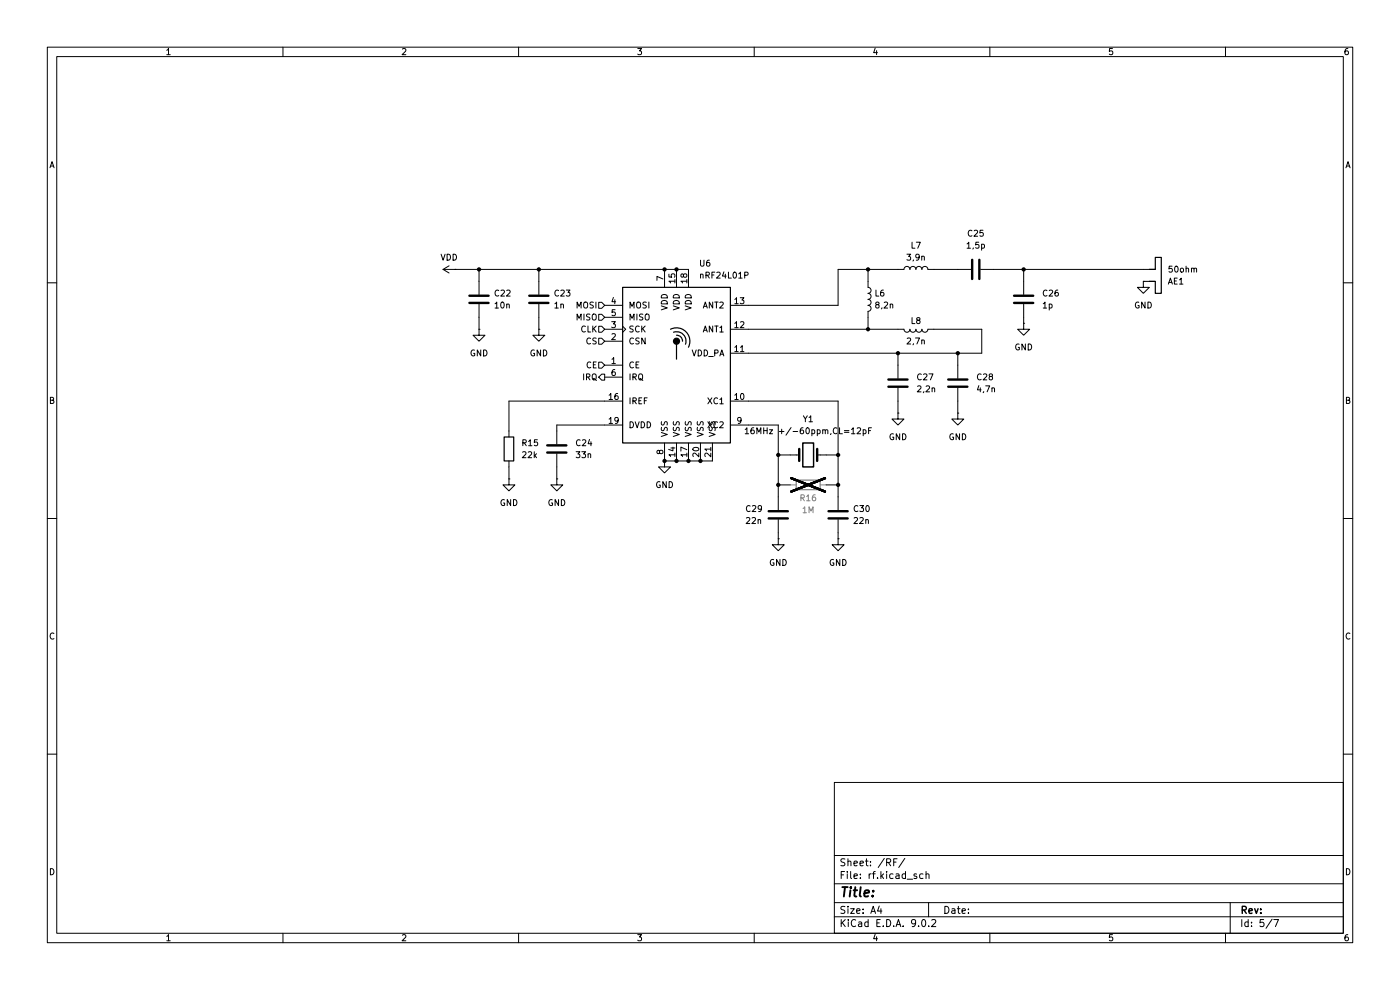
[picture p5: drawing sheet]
(kicad_sch
 (version 20250114)
 (generator "eeschema")
 (generator_version "9.0")
 (paper "A4")
 (lib_symbols
  (symbol "Device:Antenna_Dipole"
   (pin_numbers (hide yes))
   (pin_names
    (offset 1.016) (hide yes)) (exclude_from_sim no) (in_bom yes) (on_board yes)
   (property "Reference" "AE" (at 1.27 1.27 0) (effects (font (size 1.27 1.27))))
   (property "Value" "Antenna_Dipole" (at 1.27 0 0) (effects (font (size 1.27 1.27))))
   (property "Footprint" "" (at 0 0 0) (effects (font (size 1.27 1.27)) (hide yes)))
   (property "Datasheet" "~" (at 0 0 0) (effects (font (size 1.27 1.27)) (hide yes)))
   (property "Description" "Dipole antenna" (at 0 0 0) (effects (font (size 1.27 1.27)) (hide yes)))
   (symbol "Antenna_Dipole_0_1"
    (polyline (pts (xy 2.54 -3.81) (xy 2.54 -2.54) (xy 5.08 -2.54) (xy 5.08 -1.27) (xy -2.54 -1.27) (xy -2.54 -2.54) (xy 0 -2.54) (xy 0 -3.81)) (stroke (width 0.254) (type default)) (fill (type none))))
   (symbol "Antenna_Dipole_1_1"
    (pin input line (at 0 -5.08 90) (length 2.54) (name "~" (effects (font (size 1.27 1.27)))) (number "1" (effects (font (size 1.27 1.27)))))
    (pin input line (at 2.54 -5.08 90) (length 2.54) (name "~" (effects (font (size 1.27 1.27)))) (number "2" (effects (font (size 1.27 1.27))))))
   (embedded_fonts no))
  (symbol "Device:C"
   (pin_numbers (hide yes))
   (pin_names
    (offset 0.254)) (exclude_from_sim no) (in_bom yes) (on_board yes)
   (property "Reference" "C" (at 0.635 2.54 0) (effects (font (size 1.27 1.27)) (justify left)))
   (property "Value" "C" (at 0.635 -2.54 0) (effects (font (size 1.27 1.27)) (justify left)))
   (property "Footprint" "" (at 0.9652 -3.81 0) (effects (font (size 1.27 1.27)) (hide yes)))
   (property "Datasheet" "~" (at 0 0 0) (effects (font (size 1.27 1.27)) (hide yes)))
   (property "Description" "Unpolarized capacitor" (at 0 0 0) (effects (font (size 1.27 1.27)) (hide yes)))
   (symbol "C_0_1"
    (polyline (pts (xy -2.032 0.762) (xy 2.032 0.762)) (stroke (width 0.508) (type default)) (fill (type none)))
    (polyline (pts (xy -2.032 -0.762) (xy 2.032 -0.762)) (stroke (width 0.508) (type default)) (fill (type none))))
   (symbol "C_1_1"
    (pin passive line (at 0 3.81 270) (length 2.794) (name "~" (effects (font (size 1.27 1.27)))) (number "1" (effects (font (size 1.27 1.27)))))
    (pin passive line (at 0 -3.81 90) (length 2.794) (name "~" (effects (font (size 1.27 1.27)))) (number "2" (effects (font (size 1.27 1.27))))))
   (embedded_fonts no))
  (symbol "Device:Crystal"
   (pin_numbers (hide yes))
   (pin_names
    (offset 1.016) (hide yes)) (exclude_from_sim no) (in_bom yes) (on_board yes)
   (property "Reference" "Y" (at 0 3.81 0) (effects (font (size 1.27 1.27))))
   (property "Value" "Crystal" (at 0 -3.81 0) (effects (font (size 1.27 1.27))))
   (property "Footprint" "" (at 0 0 0) (effects (font (size 1.27 1.27)) (hide yes)))
   (property "Datasheet" "~" (at 0 0 0) (effects (font (size 1.27 1.27)) (hide yes)))
   (property "Description" "Two pin crystal" (at 0 0 0) (effects (font (size 1.27 1.27)) (hide yes)))
   (symbol "Crystal_0_1"
    (polyline (pts (xy -2.54 0) (xy -1.905 0)) (stroke (width 0) (type default)) (fill (type none)))
    (polyline (pts (xy -1.905 -1.27) (xy -1.905 1.27)) (stroke (width 0.508) (type default)) (fill (type none)))
    (rectangle (start -1.143 2.54) (end 1.143 -2.54) (stroke (width 0.3048) (type default)) (fill (type none)))
    (polyline (pts (xy 1.905 -1.27) (xy 1.905 1.27)) (stroke (width 0.508) (type default)) (fill (type none)))
    (polyline (pts (xy 2.54 0) (xy 1.905 0)) (stroke (width 0) (type default)) (fill (type none))))
   (symbol "Crystal_1_1"
    (pin passive line (at -3.81 0 0) (length 1.27) (name "1" (effects (font (size 1.27 1.27)))) (number "1" (effects (font (size 1.27 1.27)))))
    (pin passive line (at 3.81 0 180) (length 1.27) (name "2" (effects (font (size 1.27 1.27)))) (number "2" (effects (font (size 1.27 1.27))))))
   (embedded_fonts no))
  (symbol "Device:L"
   (pin_numbers (hide yes))
   (pin_names
    (offset 1.016) (hide yes)) (exclude_from_sim no) (in_bom yes) (on_board yes)
   (property "Reference" "L" (at -1.27 0 90) (effects (font (size 1.27 1.27))))
   (property "Value" "L" (at 1.905 0 90) (effects (font (size 1.27 1.27))))
   (property "Footprint" "" (at 0 0 0) (effects (font (size 1.27 1.27)) (hide yes)))
   (property "Datasheet" "~" (at 0 0 0) (effects (font (size 1.27 1.27)) (hide yes)))
   (property "Description" "Inductor" (at 0 0 0) (effects (font (size 1.27 1.27)) (hide yes)))
   (symbol "L_0_1"
    (arc (start 0 2.54) (mid 0.6323 1.905) (end 0 1.27) (stroke (width 0) (type default)) (fill (type none)))
    (arc (start 0 1.27) (mid 0.6323 0.635) (end 0 0) (stroke (width 0) (type default)) (fill (type none)))
    (arc (start 0 0) (mid 0.6323 -0.635) (end 0 -1.27) (stroke (width 0) (type default)) (fill (type none)))
    (arc (start 0 -1.27) (mid 0.6323 -1.905) (end 0 -2.54) (stroke (width 0) (type default)) (fill (type none))))
   (symbol "L_1_1"
    (pin passive line (at 0 3.81 270) (length 1.27) (name "1" (effects (font (size 1.27 1.27)))) (number "1" (effects (font (size 1.27 1.27)))))
    (pin passive line (at 0 -3.81 90) (length 1.27) (name "2" (effects (font (size 1.27 1.27)))) (number "2" (effects (font (size 1.27 1.27))))))
   (embedded_fonts no))
  (symbol "Device:R"
   (pin_numbers (hide yes))
   (pin_names
    (offset 0)) (exclude_from_sim no) (in_bom yes) (on_board yes)
   (property "Reference" "R" (at 2.032 0 90) (effects (font (size 1.27 1.27))))
   (property "Value" "R" (at 0 0 90) (effects (font (size 1.27 1.27))))
   (property "Footprint" "" (at -1.778 0 90) (effects (font (size 1.27 1.27)) (hide yes)))
   (property "Datasheet" "~" (at 0 0 0) (effects (font (size 1.27 1.27)) (hide yes)))
   (property "Description" "Resistor" (at 0 0 0) (effects (font (size 1.27 1.27)) (hide yes)))
   (symbol "R_0_1"
    (rectangle (start -1.016 -2.54) (end 1.016 2.54) (stroke (width 0.254) (type default)) (fill (type none))))
   (symbol "R_1_1"
    (pin passive line (at 0 3.81 270) (length 1.27) (name "~" (effects (font (size 1.27 1.27)))) (number "1" (effects (font (size 1.27 1.27)))))
    (pin passive line (at 0 -3.81 90) (length 1.27) (name "~" (effects (font (size 1.27 1.27)))) (number "2" (effects (font (size 1.27 1.27))))))
   (embedded_fonts no))
  (symbol "RF:nRF24L01P"
   (pin_names
    (offset 1.016)) (exclude_from_sim no) (in_bom yes) (on_board yes)
   (property "Reference" "U6" (at 4.6833 21.59 0) (effects (font (size 1.27 1.27)) (justify left)))
   (property "Value" "nRF24L01P" (at 4.6833 19.05 0) (effects (font (size 1.27 1.27)) (justify left)))
   (property "Footprint" "Package_DFN_QFN:QFN-20-1EP_4x4mm_P0.5mm_EP2.5x2.5mm" (at 5.08 20.32 0) (effects (font (size 1.27 1.27)
    (italic yes)) (justify left) (hide yes)))
   (property "Datasheet" "http://www.nordicsemi.com/eng/content/download/2726/34069/file/nRF24L01P_Product_Specification_1_0.pdf" (at 0 2.54 0) (effects (font (size 1.27 1.27)) (hide yes)))
   (property "Description" "nRF24L01+, Ultra low power 2.4GHz RF Transceiver, QFN20 4x4mm" (at 0 0 0) (effects (font (size 1.27 1.27)) (hide yes)))
   (property "A.Nr_Mouser" "" (at 0 0 0) (effects (font (size 1.27 1.27)) (hide yes)))
   (property "A.Nr_Schukat" "" (at 0 0 0) (effects (font (size 1.27 1.27)) (hide yes)))
   (property "A.URL_Mouser" "" (at 0 0 0) (effects (font (size 1.27 1.27)) (hide yes)))
   (property "A.URL_Schukat" "" (at 0 0 0) (effects (font (size 1.27 1.27)) (hide yes)))
   (symbol "nRF24L01P_0_1"
    (rectangle (start -11.43 16.51) (end 11.43 -16.51) (stroke (width 0.254) (type default)) (fill (type background)))
    (arc (start -1.27 7.62) (mid 2.008 7.088) (end 2.54 3.81) (stroke (width 0.254) (type default)) (fill (type none)))
    (circle (center 0 5.08) (radius 0.635) (stroke (width 0.254) (type default)) (fill (type outline)))
    (polyline (pts (xy 0 4.445) (xy 0 1.27)) (stroke (width 0.254) (type default)) (fill (type none)))
    (arc (start -0.635 6.985) (mid 1.4383 6.5183) (end 1.905 4.445) (stroke (width 0.254) (type default)) (fill (type none)))
    (arc (start 0 6.35) (mid 0.9108 5.9908) (end 1.27 5.08) (stroke (width 0.254) (type default)) (fill (type none)))
    (rectangle (start 11.43 -13.97) (end 11.43 -13.97) (stroke (width 0) (type default)) (fill (type none))))
   (symbol "nRF24L01P_1_1"
    (pin input line (at -15.24 12.7 0) (length 3.81) (name "MOSI" (effects (font (size 1.27 1.27)))) (number "4" (effects (font (size 1.27 1.27)))))
    (pin output line (at -15.24 10.16 0) (length 3.81) (name "MISO" (effects (font (size 1.27 1.27)))) (number "5" (effects (font (size 1.27 1.27)))))
    (pin input clock (at -15.24 7.62 0) (length 3.81) (name "SCK" (effects (font (size 1.27 1.27)))) (number "3" (effects (font (size 1.27 1.27)))))
    (pin input line (at -15.24 5.08 0) (length 3.81) (name "CSN" (effects (font (size 1.27 1.27)))) (number "2" (effects (font (size 1.27 1.27)))))
    (pin input line (at -15.24 0 0) (length 3.81) (name "CE" (effects (font (size 1.27 1.27)))) (number "1" (effects (font (size 1.27 1.27)))))
    (pin output line (at -15.24 -2.54 0) (length 3.81) (name "IRQ" (effects (font (size 1.27 1.27)))) (number "6" (effects (font (size 1.27 1.27)))))
    (pin passive line (at -15.24 -7.62 0) (length 3.81) (name "IREF" (effects (font (size 1.27 1.27)))) (number "16" (effects (font (size 1.27 1.27)))))
    (pin power_out line (at -15.24 -12.7 0) (length 3.81) (name "DVDD" (effects (font (size 1.27 1.27)))) (number "19" (effects (font (size 1.27 1.27)))))
    (pin power_in line (at -2.54 20.32 270) (length 3.81) (name "VDD" (effects (font (size 1.27 1.27)))) (number "7" (effects (font (size 1.27 1.27)))))
    (pin power_in line (at -2.54 -20.32 90) (length 3.81) (name "VSS" (effects (font (size 1.27 1.27)))) (number "8" (effects (font (size 1.27 1.27)))))
    (pin power_in line (at 0 20.32 270) (length 3.81) (name "VDD" (effects (font (size 1.27 1.27)))) (number "15" (effects (font (size 1.27 1.27)))))
    (pin power_in line (at 0 -20.32 90) (length 3.81) (name "VSS" (effects (font (size 1.27 1.27)))) (number "14" (effects (font (size 1.27 1.27)))))
    (pin power_in line (at 2.54 20.32 270) (length 3.81) (name "VDD" (effects (font (size 1.27 1.27)))) (number "18" (effects (font (size 1.27 1.27)))))
    (pin power_in line (at 2.54 -20.32 90) (length 3.81) (name "VSS" (effects (font (size 1.27 1.27)))) (number "17" (effects (font (size 1.27 1.27)))))
    (pin power_in line (at 5.08 -20.32 90) (length 3.81) (name "VSS" (effects (font (size 1.27 1.27)))) (number "20" (effects (font (size 1.27 1.27)))))
    (pin power_in line (at 7.62 -20.32 90) (length 3.81) (name "VSS" (effects (font (size 1.27 1.27)))) (number "21" (effects (font (size 1.27 1.27)))))
    (pin passive line (at 15.24 12.7 180) (length 3.81) (name "ANT2" (effects (font (size 1.27 1.27)))) (number "13" (effects (font (size 1.27 1.27)))))
    (pin passive line (at 15.24 7.62 180) (length 3.81) (name "ANT1" (effects (font (size 1.27 1.27)))) (number "12" (effects (font (size 1.27 1.27)))))
    (pin power_out line (at 15.24 2.54 180) (length 3.81) (name "VDD_PA" (effects (font (size 1.27 1.27)))) (number "11" (effects (font (size 1.27 1.27)))))
    (pin passive line (at 15.24 -7.62 180) (length 3.81) (name "XC1" (effects (font (size 1.27 1.27)))) (number "10" (effects (font (size 1.27 1.27)))))
    (pin passive line (at 15.24 -12.7 180) (length 3.81) (name "XC2" (effects (font (size 1.27 1.27)))) (number "9" (effects (font (size 1.27 1.27))))))
   (embedded_fonts no))
  (symbol "power:GND"
   (power)
   (pin_numbers (hide yes))
   (pin_names
    (offset 0) (hide yes)) (exclude_from_sim no) (in_bom yes) (on_board yes)
   (property "Reference" "#PWR" (at 0 -6.35 0) (effects (font (size 1.27 1.27)) (hide yes)))
   (property "Value" "GND" (at 0 -3.81 0) (effects (font (size 1.27 1.27))))
   (property "Footprint" "" (at 0 0 0) (effects (font (size 1.27 1.27)) (hide yes)))
   (property "Datasheet" "" (at 0 0 0) (effects (font (size 1.27 1.27)) (hide yes)))
   (property "Description" "Power symbol creates a global label with name \"GND\" , ground" (at 0 0 0) (effects (font (size 1.27 1.27)) (hide yes)))
   (symbol "GND_0_1"
    (polyline (pts (xy 0 0) (xy 0 -1.27) (xy 1.27 -1.27) (xy 0 -2.54) (xy -1.27 -1.27) (xy 0 -1.27)) (stroke (width 0) (type default)) (fill (type none))))
   (symbol "GND_1_1"
    (pin power_in line (at 0 0 270) (length 0) (name "~" (effects (font (size 1.27 1.27)))) (number "1" (effects (font (size 1.27 1.27))))))
   (embedded_fonts no))
  (symbol "power:VDD"
   (power)
   (pin_numbers (hide yes))
   (pin_names
    (offset 0) (hide yes)) (exclude_from_sim no) (in_bom yes) (on_board yes)
   (property "Reference" "#PWR" (at 0 -3.81 0) (effects (font (size 1.27 1.27)) (hide yes)))
   (property "Value" "VDD" (at 0 3.556 0) (effects (font (size 1.27 1.27))))
   (property "Footprint" "" (at 0 0 0) (effects (font (size 1.27 1.27)) (hide yes)))
   (property "Datasheet" "" (at 0 0 0) (effects (font (size 1.27 1.27)) (hide yes)))
   (property "Description" "Power symbol creates a global label with name \"VDD\"" (at 0 0 0) (effects (font (size 1.27 1.27)) (hide yes)))
   (symbol "VDD_0_1"
    (polyline (pts (xy -0.762 1.27) (xy 0 2.54)) (stroke (width 0) (type default)) (fill (type none)))
    (polyline (pts (xy 0 2.54) (xy 0.762 1.27)) (stroke (width 0) (type default)) (fill (type none)))
    (polyline (pts (xy 0 0) (xy 0 2.54)) (stroke (width 0) (type default)) (fill (type none))))
   (symbol "VDD_1_1"
    (pin power_in line (at 0 0 90) (length 0) (name "~" (effects (font (size 1.27 1.27)))) (number "1" (effects (font (size 1.27 1.27))))))
   (embedded_fonts no)))
 (junction
  (at 165.1 102.87)
  (diameter 0)
  (color 0 0 0 0))
 (junction
  (at 165.1 96.52)
  (diameter 0)
  (color 0 0 0 0))
 (junction
  (at 114.3 57.15)
  (diameter 0)
  (color 0 0 0 0))
 (junction
  (at 177.8 102.87)
  (diameter 0)
  (color 0 0 0 0))
 (junction
  (at 148.59 97.79)
  (diameter 0)
  (color 0 0 0 0))
 (junction
  (at 190.5 74.93)
  (diameter 0)
  (color 0 0 0 0))
 (junction
  (at 217.17 57.15)
  (diameter 0)
  (color 0 0 0 0))
 (junction
  (at 184.15 57.15)
  (diameter 0)
  (color 0 0 0 0))
 (junction
  (at 143.51 97.79)
  (diameter 0)
  (color 0 0 0 0))
 (junction
  (at 146.05 97.79)
  (diameter 0)
  (color 0 0 0 0))
 (junction
  (at 101.6 57.15)
  (diameter 0)
  (color 0 0 0 0))
 (junction
  (at 184.15 69.85)
  (diameter 0)
  (color 0 0 0 0))
 (junction
  (at 203.2 74.93)
  (diameter 0)
  (color 0 0 0 0))
 (junction
  (at 140.97 57.15)
  (diameter 0)
  (color 0 0 0 0))
 (junction
  (at 143.51 57.15)
  (diameter 0)
  (color 0 0 0 0))
 (junction
  (at 177.8 96.52)
  (diameter 0)
  (color 0 0 0 0))
 (junction
  (at 140.97 97.79)
  (diameter 0)
  (color 0 0 0 0))
 (wire
  (pts (xy 165.1 113.03) (xy 165.1 114.3))
  (stroke (width 0) (type default)))
 (wire
  (pts (xy 143.51 57.15) (xy 146.05 57.15))
  (stroke (width 0) (type default)))
 (wire
  (pts (xy 198.12 57.15) (xy 203.2 57.15))
  (stroke (width 0) (type default)))
 (wire
  (pts (xy 158.75 85.09) (xy 177.8 85.09))
  (stroke (width 0) (type default)))
 (wire
  (pts (xy 158.75 90.17) (xy 165.1 90.17))
  (stroke (width 0) (type default)))
 (wire
  (pts (xy 107.95 85.09) (xy 128.27 85.09))
  (stroke (width 0) (type default)))
 (wire
  (pts (xy 217.17 68.58) (xy 217.17 67.31))
  (stroke (width 0) (type default)))
 (wire
  (pts (xy 177.8 57.15) (xy 184.15 57.15))
  (stroke (width 0) (type default)))
 (wire
  (pts (xy 96.52 57.15) (xy 101.6 57.15))
  (stroke (width 0) (type default)))
 (wire
  (pts (xy 177.8 85.09) (xy 177.8 96.52))
  (stroke (width 0) (type default)))
 (wire
  (pts (xy 101.6 59.69) (xy 101.6 57.15))
  (stroke (width 0) (type default)))
 (wire
  (pts (xy 167.64 96.52) (xy 165.1 96.52))
  (stroke (width 0) (type default)))
 (wire
  (pts (xy 167.64 102.87) (xy 165.1 102.87))
  (stroke (width 0) (type default)))
 (wire
  (pts (xy 165.1 102.87) (xy 165.1 105.41))
  (stroke (width 0) (type default)))
 (wire
  (pts (xy 203.2 85.09) (xy 203.2 87.63))
  (stroke (width 0) (type default)))
 (wire
  (pts (xy 217.17 57.15) (xy 242.57 57.15))
  (stroke (width 0) (type default)))
 (wire
  (pts (xy 177.8 113.03) (xy 177.8 114.3))
  (stroke (width 0) (type default)))
 (wire
  (pts (xy 177.8 96.52) (xy 177.8 102.87))
  (stroke (width 0) (type default)))
 (wire
  (pts (xy 190.5 74.93) (xy 190.5 77.47))
  (stroke (width 0) (type default)))
 (wire
  (pts (xy 107.95 91.44) (xy 107.95 85.09))
  (stroke (width 0) (type default)))
 (wire
  (pts (xy 148.59 97.79) (xy 151.13 97.79))
  (stroke (width 0) (type default)))
 (wire
  (pts (xy 208.28 74.93) (xy 203.2 74.93))
  (stroke (width 0) (type default)))
 (wire
  (pts (xy 184.15 57.15) (xy 190.5 57.15))
  (stroke (width 0) (type default)))
 (wire
  (pts (xy 118.11 90.17) (xy 128.27 90.17))
  (stroke (width 0) (type default)))
 (wire
  (pts (xy 143.51 97.79) (xy 146.05 97.79))
  (stroke (width 0) (type default)))
 (wire
  (pts (xy 114.3 57.15) (xy 140.97 57.15))
  (stroke (width 0) (type default)))
 (wire
  (pts (xy 101.6 67.31) (xy 101.6 69.85))
  (stroke (width 0) (type default)))
 (wire
  (pts (xy 210.82 57.15) (xy 217.17 57.15))
  (stroke (width 0) (type default)))
 (wire
  (pts (xy 146.05 97.79) (xy 148.59 97.79))
  (stroke (width 0) (type default)))
 (wire
  (pts (xy 158.75 69.85) (xy 184.15 69.85))
  (stroke (width 0) (type default)))
 (wire
  (pts (xy 158.75 74.93) (xy 190.5 74.93))
  (stroke (width 0) (type default)))
 (wire
  (pts (xy 101.6 57.15) (xy 114.3 57.15))
  (stroke (width 0) (type default)))
 (wire
  (pts (xy 140.97 57.15) (xy 143.51 57.15))
  (stroke (width 0) (type default)))
 (wire
  (pts (xy 107.95 99.06) (xy 107.95 101.6))
  (stroke (width 0) (type default)))
 (wire
  (pts (xy 118.11 99.06) (xy 118.11 101.6))
  (stroke (width 0) (type default)))
 (wire
  (pts (xy 175.26 96.52) (xy 177.8 96.52))
  (stroke (width 0) (type default)))
 (wire
  (pts (xy 175.26 102.87) (xy 177.8 102.87))
  (stroke (width 0) (type default)))
 (wire
  (pts (xy 190.5 85.09) (xy 190.5 87.63))
  (stroke (width 0) (type default)))
 (wire
  (pts (xy 198.12 69.85) (xy 208.28 69.85))
  (stroke (width 0) (type default)))
 (wire
  (pts (xy 217.17 57.15) (xy 217.17 59.69))
  (stroke (width 0) (type default)))
 (wire
  (pts (xy 165.1 96.52) (xy 165.1 102.87))
  (stroke (width 0) (type default)))
 (wire
  (pts (xy 184.15 59.69) (xy 184.15 57.15))
  (stroke (width 0) (type default)))
 (wire
  (pts (xy 184.15 69.85) (xy 190.5 69.85))
  (stroke (width 0) (type default)))
 (wire
  (pts (xy 114.3 67.31) (xy 114.3 69.85))
  (stroke (width 0) (type default)))
 (wire
  (pts (xy 140.97 97.79) (xy 143.51 97.79))
  (stroke (width 0) (type default)))
 (wire
  (pts (xy 118.11 90.17) (xy 118.11 91.44))
  (stroke (width 0) (type default)))
 (wire
  (pts (xy 165.1 90.17) (xy 165.1 96.52))
  (stroke (width 0) (type default)))
 (wire
  (pts (xy 158.75 64.77) (xy 177.8 64.77))
  (stroke (width 0) (type default)))
 (wire
  (pts (xy 203.2 74.93) (xy 203.2 77.47))
  (stroke (width 0) (type default)))
 (wire
  (pts (xy 177.8 102.87) (xy 177.8 105.41))
  (stroke (width 0) (type default)))
 (wire
  (pts (xy 177.8 64.77) (xy 177.8 57.15))
  (stroke (width 0) (type default)))
 (wire
  (pts (xy 184.15 67.31) (xy 184.15 69.85))
  (stroke (width 0) (type default)))
 (wire
  (pts (xy 208.28 69.85) (xy 208.28 74.93))
  (stroke (width 0) (type default)))
 (wire
  (pts (xy 190.5 74.93) (xy 203.2 74.93))
  (stroke (width 0) (type default)))
 (wire
  (pts (xy 114.3 57.15) (xy 114.3 59.69))
  (stroke (width 0) (type default)))
 (hierarchical_label "RF_CSN"
  (shape input)
  (at 128.27 72.39 180)
  (effects (font (size 1.27 1.27)) (justify right)))
 (hierarchical_label "RF_MISO"
  (shape input)
  (at 128.27 67.31 180)
  (effects (font (size 1.27 1.27)) (justify right)))
 (hierarchical_label "RF_CE"
  (shape input)
  (at 128.27 77.47 180)
  (effects (font (size 1.27 1.27)) (justify right)))
 (hierarchical_label "RF_SCK"
  (shape input)
  (at 128.27 69.85 180)
  (effects (font (size 1.27 1.27)) (justify right)))
 (hierarchical_label "RF_IRQ"
  (shape output)
  (at 128.27 80.01 180)
  (effects (font (size 1.27 1.27)) (justify right)))
 (hierarchical_label "RF_MOSI"
  (shape input)
  (at 128.27 64.77 180)
  (effects (font (size 1.27 1.27)) (justify right)))
 (symbol
  (lib_id "power:GND")
  (at 107.95 101.6 0)
  (unit 1)
  (exclude_from_sim no)
  (in_bom yes)
  (on_board yes)
  (dnp no)
  (fields_autoplaced yes)
  (property "Reference" "#PWR028" (at 107.95 107.95 0) (effects (font (size 1.27 1.27)) (hide yes)))
  (property "Value" "GND" (at 107.95 106.68 0) (effects (font (size 1.27 1.27))))
  (property "Footprint" "" (at 107.95 101.6 0) (effects (font (size 1.27 1.27)) (hide yes)))
  (property "Datasheet" "" (at 107.95 101.6 0) (effects (font (size 1.27 1.27)) (hide yes)))
  (property "Description" "Power symbol creates a global label with name \"GND\" , ground" (at 107.95 101.6 0) (effects (font (size 1.27 1.27)) (hide yes)))
  (pin "1"))
 (symbol
  (lib_id "RF:nRF24L01P")
  (at 143.51 77.47 0)
  (unit 1)
  (exclude_from_sim no)
  (in_bom yes)
  (on_board yes)
  (dnp no)
  (fields_autoplaced yes)
  (property "Reference" "U6" (at 148.1933 55.88 0) (effects (font (size 1.27 1.27)) (justify left)))
  (property "Value" "nRF24L01P" (at 148.1933 58.42 0) (effects (font (size 1.27 1.27)) (justify left)))
  (property "Footprint" "Package_DFN_QFN:QFN-20-1EP_4x4mm_P0.5mm_EP2.5x2.5mm" (at 148.59 57.15 0) (effects (font (size 1.27 1.27)
    (italic yes)) (justify left) (hide yes)))
  (property "Datasheet" "http://www.nordicsemi.com/eng/content/download/2726/34069/file/nRF24L01P_Product_Specification_1_0.pdf" (at 143.51 74.93 0) (effects (font (size 1.27 1.27)) (hide yes)))
  (property "Description" "nRF24L01+, Ultra low power 2.4GHz RF Transceiver, QFN20 4x4mm" (at 143.51 77.47 0) (effects (font (size 1.27 1.27)) (hide yes)))
  (property "A.Nr_Mouser" "" (at 143.51 77.47 0) (effects (font (size 1.27 1.27)) (hide yes)))
  (property "A.Nr_Schukat" "" (at 143.51 77.47 0) (effects (font (size 1.27 1.27)) (hide yes)))
  (property "A.URL_Mouser" "" (at 143.51 77.47 0) (effects (font (size 1.27 1.27)) (hide yes)))
  (property "A.URL_Schukat" "" (at 143.51 77.47 0) (effects (font (size 1.27 1.27)) (hide yes)))
  (pin "12")
  (pin "8")
  (pin "13")
  (pin "7")
  (pin "10")
  (pin "19")
  (pin "11")
  (pin "18")
  (pin "20")
  (pin "17")
  (pin "15")
  (pin "14")
  (pin "9")
  (pin "4")
  (pin "5")
  (pin "6")
  (pin "16")
  (pin "3")
  (pin "2")
  (pin "1")
  (pin "21"))
 (symbol
  (lib_id "power:GND")
  (at 114.3 69.85 0)
  (unit 1)
  (exclude_from_sim no)
  (in_bom yes)
  (on_board yes)
  (dnp no)
  (fields_autoplaced yes)
  (property "Reference" "#PWR027" (at 114.3 76.2 0) (effects (font (size 1.27 1.27)) (hide yes)))
  (property "Value" "GND" (at 114.3 74.93 0) (effects (font (size 1.27 1.27))))
  (property "Footprint" "" (at 114.3 69.85 0) (effects (font (size 1.27 1.27)) (hide yes)))
  (property "Datasheet" "" (at 114.3 69.85 0) (effects (font (size 1.27 1.27)) (hide yes)))
  (property "Description" "Power symbol creates a global label with name \"GND\" , ground" (at 114.3 69.85 0) (effects (font (size 1.27 1.27)) (hide yes)))
  (pin "1"))
 (symbol
  (lib_id "Device:C")
  (at 190.5 81.28 0)
  (unit 1)
  (exclude_from_sim no)
  (in_bom yes)
  (on_board yes)
  (dnp no)
  (fields_autoplaced yes)
  (property "Reference" "C27" (at 194.31 80.0099 0) (effects (font (size 1.27 1.27)) (justify left)))
  (property "Value" "2,2n" (at 194.31 82.5499 0) (effects (font (size 1.27 1.27)) (justify left)))
  (property "Footprint" "Capacitor_SMD:C_0402_1005Metric" (at 191.4652 85.09 0) (effects (font (size 1.27 1.27)) (hide yes)))
  (property "Datasheet" "~" (at 190.5 81.28 0) (effects (font (size 1.27 1.27)) (hide yes)))
  (property "Description" "X7R, 10%" (at 190.5 81.28 0) (effects (font (size 1.27 1.27)) (hide yes)))
  (property "A.Nr_Mouser" "" (at 190.5 81.28 0) (effects (font (size 1.27 1.27)) (hide yes)))
  (property "A.Nr_Schukat" "" (at 190.5 81.28 0) (effects (font (size 1.27 1.27)) (hide yes)))
  (property "A.URL_Mouser" "" (at 190.5 81.28 0) (effects (font (size 1.27 1.27)) (hide yes)))
  (property "A.URL_Schukat" "" (at 190.5 81.28 0) (effects (font (size 1.27 1.27)) (hide yes)))
  (pin "1")
  (pin "2"))
 (symbol
  (lib_id "Device:C")
  (at 177.8 109.22 0)
  (unit 1)
  (exclude_from_sim no)
  (in_bom yes)
  (on_board yes)
  (dnp no)
  (property "Reference" "C30" (at 180.848 107.95 0) (effects (font (size 1.27 1.27)) (justify left)))
  (property "Value" "22n" (at 180.848 110.49 0) (effects (font (size 1.27 1.27)) (justify left)))
  (property "Footprint" "Capacitor_SMD:C_0402_1005Metric" (at 178.7652 113.03 0) (effects (font (size 1.27 1.27)) (hide yes)))
  (property "Datasheet" "~" (at 177.8 109.22 0) (effects (font (size 1.27 1.27)) (hide yes)))
  (property "Description" "NPO, +/- 2%" (at 177.8 109.22 0) (effects (font (size 1.27 1.27)) (hide yes)))
  (property "A.Nr_Mouser" "" (at 177.8 109.22 0) (effects (font (size 1.27 1.27)) (hide yes)))
  (property "A.Nr_Schukat" "" (at 177.8 109.22 0) (effects (font (size 1.27 1.27)) (hide yes)))
  (property "A.URL_Mouser" "" (at 177.8 109.22 0) (effects (font (size 1.27 1.27)) (hide yes)))
  (property "A.URL_Schukat" "" (at 177.8 109.22 0) (effects (font (size 1.27 1.27)) (hide yes)))
  (pin "2")
  (pin "1"))
 (symbol
  (lib_id "Device:C")
  (at 203.2 81.28 0)
  (unit 1)
  (exclude_from_sim no)
  (in_bom yes)
  (on_board yes)
  (dnp no)
  (fields_autoplaced yes)
  (property "Reference" "C28" (at 207.01 80.0099 0) (effects (font (size 1.27 1.27)) (justify left)))
  (property "Value" "4,7n" (at 207.01 82.5499 0) (effects (font (size 1.27 1.27)) (justify left)))
  (property "Footprint" "Capacitor_SMD:C_0402_1005Metric" (at 204.1652 85.09 0) (effects (font (size 1.27 1.27)) (hide yes)))
  (property "Datasheet" "~" (at 203.2 81.28 0) (effects (font (size 1.27 1.27)) (hide yes)))
  (property "Description" "NPO, +/- 0.25pF" (at 203.2 81.28 0) (effects (font (size 1.27 1.27)) (hide yes)))
  (property "A.Nr_Mouser" "" (at 203.2 81.28 0) (effects (font (size 1.27 1.27)) (hide yes)))
  (property "A.Nr_Schukat" "" (at 203.2 81.28 0) (effects (font (size 1.27 1.27)) (hide yes)))
  (property "A.URL_Mouser" "" (at 203.2 81.28 0) (effects (font (size 1.27 1.27)) (hide yes)))
  (property "A.URL_Schukat" "" (at 203.2 81.28 0) (effects (font (size 1.27 1.27)) (hide yes)))
  (pin "1")
  (pin "2"))
 (symbol
  (lib_id "Device:C")
  (at 207.01 57.15 90)
  (unit 1)
  (exclude_from_sim no)
  (in_bom yes)
  (on_board yes)
  (dnp no)
  (fields_autoplaced yes)
  (property "Reference" "C25" (at 207.01 49.53 90) (effects (font (size 1.27 1.27))))
  (property "Value" "1,5p" (at 207.01 52.07 90) (effects (font (size 1.27 1.27))))
  (property "Footprint" "Capacitor_SMD:C_0402_1005Metric" (at 210.82 56.1848 0) (effects (font (size 1.27 1.27)) (hide yes)))
  (property "Datasheet" "~" (at 207.01 57.15 0) (effects (font (size 1.27 1.27)) (hide yes)))
  (property "Description" "NPO, +/- 0.1pF" (at 207.01 57.15 0) (effects (font (size 1.27 1.27)) (hide yes)))
  (property "A.Nr_Mouser" "" (at 207.01 57.15 90) (effects (font (size 1.27 1.27)) (hide yes)))
  (property "A.Nr_Schukat" "" (at 207.01 57.15 90) (effects (font (size 1.27 1.27)) (hide yes)))
  (property "A.URL_Mouser" "" (at 207.01 57.15 90) (effects (font (size 1.27 1.27)) (hide yes)))
  (property "A.URL_Schukat" "" (at 207.01 57.15 90) (effects (font (size 1.27 1.27)) (hide yes)))
  (pin "1")
  (pin "2"))
 (symbol
  (lib_id "Device:C")
  (at 101.6 63.5 0)
  (unit 1)
  (exclude_from_sim no)
  (in_bom yes)
  (on_board yes)
  (dnp no)
  (property "Reference" "C22" (at 104.648 62.23 0) (effects (font (size 1.27 1.27)) (justify left)))
  (property "Value" "10n" (at 104.648 64.77 0) (effects (font (size 1.27 1.27)) (justify left)))
  (property "Footprint" "Capacitor_SMD:C_0402_1005Metric" (at 102.5652 67.31 0) (effects (font (size 1.27 1.27)) (hide yes)))
  (property "Datasheet" "~" (at 101.6 63.5 0) (effects (font (size 1.27 1.27)) (hide yes)))
  (property "Description" "X7R, 10%" (at 101.6 63.5 0) (effects (font (size 1.27 1.27)) (hide yes)))
  (property "A.Nr_Mouser" "" (at 101.6 63.5 0) (effects (font (size 1.27 1.27)) (hide yes)))
  (property "A.Nr_Schukat" "" (at 101.6 63.5 0) (effects (font (size 1.27 1.27)) (hide yes)))
  (property "A.URL_Mouser" "" (at 101.6 63.5 0) (effects (font (size 1.27 1.27)) (hide yes)))
  (property "A.URL_Schukat" "" (at 101.6 63.5 0) (effects (font (size 1.27 1.27)) (hide yes)))
  (pin "2")
  (pin "1"))
 (symbol
  (lib_id "Device:C")
  (at 217.17 63.5 0)
  (unit 1)
  (exclude_from_sim no)
  (in_bom yes)
  (on_board yes)
  (dnp no)
  (fields_autoplaced yes)
  (property "Reference" "C26" (at 220.98 62.2299 0) (effects (font (size 1.27 1.27)) (justify left)))
  (property "Value" "1p" (at 220.98 64.7699 0) (effects (font (size 1.27 1.27)) (justify left)))
  (property "Footprint" "Capacitor_SMD:C_0402_1005Metric" (at 218.1352 67.31 0) (effects (font (size 1.27 1.27)) (hide yes)))
  (property "Datasheet" "~" (at 217.17 63.5 0) (effects (font (size 1.27 1.27)) (hide yes)))
  (property "Description" "NPO, +/- 0.1pF" (at 217.17 63.5 0) (effects (font (size 1.27 1.27)) (hide yes)))
  (property "A.Nr_Mouser" "" (at 217.17 63.5 0) (effects (font (size 1.27 1.27)) (hide yes)))
  (property "A.Nr_Schukat" "" (at 217.17 63.5 0) (effects (font (size 1.27 1.27)) (hide yes)))
  (property "A.URL_Mouser" "" (at 217.17 63.5 0) (effects (font (size 1.27 1.27)) (hide yes)))
  (property "A.URL_Schukat" "" (at 217.17 63.5 0) (effects (font (size 1.27 1.27)) (hide yes)))
  (pin "1")
  (pin "2"))
 (symbol
  (lib_id "power:VDD")
  (at 96.52 57.15 90)
  (unit 1)
  (exclude_from_sim no)
  (in_bom yes)
  (on_board yes)
  (dnp no)
  (fields_autoplaced yes)
  (property "Reference" "#PWR048" (at 100.33 57.15 0) (effects (font (size 1.27 1.27)) (hide yes)))
  (property "Value" "VDD" (at 95.25 54.61 90) (effects (font (size 1.27 1.27))))
  (property "Footprint" "" (at 96.52 57.15 0) (effects (font (size 1.27 1.27)) (hide yes)))
  (property "Datasheet" "" (at 96.52 57.15 0) (effects (font (size 1.27 1.27)) (hide yes)))
  (property "Description" "Power symbol creates a global label with name \"VDD\"" (at 96.52 57.15 0) (effects (font (size 1.27 1.27)) (hide yes)))
  (pin "1"))
 (symbol
  (lib_id "power:GND")
  (at 242.57 59.69 0)
  (unit 1)
  (exclude_from_sim no)
  (in_bom yes)
  (on_board yes)
  (dnp no)
  (fields_autoplaced yes)
  (property "Reference" "#PWR032" (at 242.57 66.04 0) (effects (font (size 1.27 1.27)) (hide yes)))
  (property "Value" "GND" (at 242.57 64.77 0) (effects (font (size 1.27 1.27))))
  (property "Footprint" "" (at 242.57 59.69 0) (effects (font (size 1.27 1.27)) (hide yes)))
  (property "Datasheet" "" (at 242.57 59.69 0) (effects (font (size 1.27 1.27)) (hide yes)))
  (property "Description" "Power symbol creates a global label with name \"GND\" , ground" (at 242.57 59.69 0) (effects (font (size 1.27 1.27)) (hide yes)))
  (pin "1"))
 (symbol
  (lib_id "power:GND")
  (at 118.11 101.6 0)
  (unit 1)
  (exclude_from_sim no)
  (in_bom yes)
  (on_board yes)
  (dnp no)
  (fields_autoplaced yes)
  (property "Reference" "#PWR029" (at 118.11 107.95 0) (effects (font (size 1.27 1.27)) (hide yes)))
  (property "Value" "GND" (at 118.11 106.68 0) (effects (font (size 1.27 1.27))))
  (property "Footprint" "" (at 118.11 101.6 0) (effects (font (size 1.27 1.27)) (hide yes)))
  (property "Datasheet" "" (at 118.11 101.6 0) (effects (font (size 1.27 1.27)) (hide yes)))
  (property "Description" "Power symbol creates a global label with name \"GND\" , ground" (at 118.11 101.6 0) (effects (font (size 1.27 1.27)) (hide yes)))
  (pin "1"))
 (symbol
  (lib_id "Device:R")
  (at 171.45 102.87 270)
  (unit 1)
  (exclude_from_sim no)
  (in_bom yes)
  (on_board yes)
  (dnp yes)
  (property "Reference" "R16" (at 171.45 105.664 90) (effects (font (size 1.27 1.27))))
  (property "Value" "1M" (at 171.45 108.204 90) (effects (font (size 1.27 1.27))))
  (property "Footprint" "Resistor_SMD:R_0402_1005Metric" (at 171.45 101.092 90) (effects (font (size 1.27 1.27)) (hide yes)))
  (property "Datasheet" "~" (at 171.45 102.87 0) (effects (font (size 1.27 1.27)) (hide yes)))
  (property "Description" "Resistor" (at 171.45 102.87 0) (effects (font (size 1.27 1.27)) (hide yes)))
  (property "A.Nr_Mouser" "" (at 171.45 102.87 90) (effects (font (size 1.27 1.27)) (hide yes)))
  (property "A.Nr_Schukat" "" (at 171.45 102.87 90) (effects (font (size 1.27 1.27)) (hide yes)))
  (property "A.URL_Mouser" "" (at 171.45 102.87 90) (effects (font (size 1.27 1.27)) (hide yes)))
  (property "A.URL_Schukat" "" (at 171.45 102.87 90) (effects (font (size 1.27 1.27)) (hide yes)))
  (pin "2")
  (pin "1"))
 (symbol
  (lib_id "power:GND")
  (at 140.97 97.79 0)
  (unit 1)
  (exclude_from_sim no)
  (in_bom yes)
  (on_board yes)
  (dnp no)
  (fields_autoplaced yes)
  (property "Reference" "#PWR045" (at 140.97 104.14 0) (effects (font (size 1.27 1.27)) (hide yes)))
  (property "Value" "GND" (at 140.97 102.87 0) (effects (font (size 1.27 1.27))))
  (property "Footprint" "" (at 140.97 97.79 0) (effects (font (size 1.27 1.27)) (hide yes)))
  (property "Datasheet" "" (at 140.97 97.79 0) (effects (font (size 1.27 1.27)) (hide yes)))
  (property "Description" "Power symbol creates a global label with name \"GND\" , ground" (at 140.97 97.79 0) (effects (font (size 1.27 1.27)) (hide yes)))
  (pin "1"))
 (symbol
  (lib_id "Device:C")
  (at 118.11 95.25 0)
  (unit 1)
  (exclude_from_sim no)
  (in_bom yes)
  (on_board yes)
  (dnp no)
  (fields_autoplaced yes)
  (property "Reference" "C24" (at 121.92 93.9799 0) (effects (font (size 1.27 1.27)) (justify left)))
  (property "Value" "33n" (at 121.92 96.5199 0) (effects (font (size 1.27 1.27)) (justify left)))
  (property "Footprint" "Capacitor_SMD:C_0402_1005Metric" (at 119.0752 99.06 0) (effects (font (size 1.27 1.27)) (hide yes)))
  (property "Datasheet" "~" (at 118.11 95.25 0) (effects (font (size 1.27 1.27)) (hide yes)))
  (property "Description" "X7R, 10%" (at 118.11 95.25 0) (effects (font (size 1.27 1.27)) (hide yes)))
  (property "A.Nr_Mouser" "" (at 118.11 95.25 0) (effects (font (size 1.27 1.27)) (hide yes)))
  (property "A.Nr_Schukat" "" (at 118.11 95.25 0) (effects (font (size 1.27 1.27)) (hide yes)))
  (property "A.URL_Mouser" "" (at 118.11 95.25 0) (effects (font (size 1.27 1.27)) (hide yes)))
  (property "A.URL_Schukat" "" (at 118.11 95.25 0) (effects (font (size 1.27 1.27)) (hide yes)))
  (pin "2")
  (pin "1"))
 (symbol
  (lib_id "power:GND")
  (at 190.5 87.63 0)
  (unit 1)
  (exclude_from_sim no)
  (in_bom yes)
  (on_board yes)
  (dnp no)
  (fields_autoplaced yes)
  (property "Reference" "#PWR021" (at 190.5 93.98 0) (effects (font (size 1.27 1.27)) (hide yes)))
  (property "Value" "GND" (at 190.5 92.71 0) (effects (font (size 1.27 1.27))))
  (property "Footprint" "" (at 190.5 87.63 0) (effects (font (size 1.27 1.27)) (hide yes)))
  (property "Datasheet" "" (at 190.5 87.63 0) (effects (font (size 1.27 1.27)) (hide yes)))
  (property "Description" "Power symbol creates a global label with name \"GND\" , ground" (at 190.5 87.63 0) (effects (font (size 1.27 1.27)) (hide yes)))
  (pin "1"))
 (symbol
  (lib_id "Device:C")
  (at 114.3 63.5 0)
  (unit 1)
  (exclude_from_sim no)
  (in_bom yes)
  (on_board yes)
  (dnp no)
  (property "Reference" "C23" (at 117.348 62.23 0) (effects (font (size 1.27 1.27)) (justify left)))
  (property "Value" "1n" (at 117.348 64.77 0) (effects (font (size 1.27 1.27)) (justify left)))
  (property "Footprint" "Capacitor_SMD:C_0402_1005Metric" (at 115.2652 67.31 0) (effects (font (size 1.27 1.27)) (hide yes)))
  (property "Datasheet" "~" (at 114.3 63.5 0) (effects (font (size 1.27 1.27)) (hide yes)))
  (property "Description" "X7R, 10%" (at 114.3 63.5 0) (effects (font (size 1.27 1.27)) (hide yes)))
  (property "A.Nr_Mouser" "" (at 114.3 63.5 0) (effects (font (size 1.27 1.27)) (hide yes)))
  (property "A.Nr_Schukat" "" (at 114.3 63.5 0) (effects (font (size 1.27 1.27)) (hide yes)))
  (property "A.URL_Mouser" "" (at 114.3 63.5 0) (effects (font (size 1.27 1.27)) (hide yes)))
  (property "A.URL_Schukat" "" (at 114.3 63.5 0) (effects (font (size 1.27 1.27)) (hide yes)))
  (pin "1")
  (pin "2"))
 (symbol
  (lib_id "Device:Antenna_Dipole")
  (at 247.65 59.69 270)
  (mirror x)
  (unit 1)
  (exclude_from_sim no)
  (in_bom no)
  (on_board yes)
  (dnp no)
  (property "Reference" "AE1" (at 247.65 59.6901 90) (effects (font (size 1.27 1.27)) (justify left)))
  (property "Value" "50ohm" (at 247.65 57.1501 90) (effects (font (size 1.27 1.27)) (justify left)))
  (property "Footprint" "LED_Lib:antenna_2.4_50ohm" (at 247.65 59.69 0) (effects (font (size 1.27 1.27)) (hide yes)))
  (property "Datasheet" "~" (at 247.65 59.69 0) (effects (font (size 1.27 1.27)) (hide yes)))
  (property "Description" "Dipole antenna" (at 247.65 59.69 0) (effects (font (size 1.27 1.27)) (hide yes)))
  (property "A.Nr_Mouser" "" (at 247.65 59.69 90) (effects (font (size 1.27 1.27)) (hide yes)))
  (property "A.Nr_Schukat" "" (at 247.65 59.69 90) (effects (font (size 1.27 1.27)) (hide yes)))
  (property "A.URL_Mouser" "" (at 247.65 59.69 90) (effects (font (size 1.27 1.27)) (hide yes)))
  (property "A.URL_Schukat" "" (at 247.65 59.69 90) (effects (font (size 1.27 1.27)) (hide yes)))
  (pin "1")
  (pin "2"))
 (symbol
  (lib_id "power:GND")
  (at 165.1 114.3 0)
  (unit 1)
  (exclude_from_sim no)
  (in_bom yes)
  (on_board yes)
  (dnp no)
  (fields_autoplaced yes)
  (property "Reference" "#PWR030" (at 165.1 120.65 0) (effects (font (size 1.27 1.27)) (hide yes)))
  (property "Value" "GND" (at 165.1 119.38 0) (effects (font (size 1.27 1.27))))
  (property "Footprint" "" (at 165.1 114.3 0) (effects (font (size 1.27 1.27)) (hide yes)))
  (property "Datasheet" "" (at 165.1 114.3 0) (effects (font (size 1.27 1.27)) (hide yes)))
  (property "Description" "Power symbol creates a global label with name \"GND\" , ground" (at 165.1 114.3 0) (effects (font (size 1.27 1.27)) (hide yes)))
  (pin "1"))
 (symbol
  (lib_id "power:GND")
  (at 203.2 87.63 0)
  (unit 1)
  (exclude_from_sim no)
  (in_bom yes)
  (on_board yes)
  (dnp no)
  (fields_autoplaced yes)
  (property "Reference" "#PWR0105" (at 203.2 93.98 0) (effects (font (size 1.27 1.27)) (hide yes)))
  (property "Value" "GND" (at 203.2 92.71 0) (effects (font (size 1.27 1.27))))
  (property "Footprint" "" (at 203.2 87.63 0) (effects (font (size 1.27 1.27)) (hide yes)))
  (property "Datasheet" "" (at 203.2 87.63 0) (effects (font (size 1.27 1.27)) (hide yes)))
  (property "Description" "Power symbol creates a global label with name \"GND\" , ground" (at 203.2 87.63 0) (effects (font (size 1.27 1.27)) (hide yes)))
  (pin "1"))
 (symbol
  (lib_id "Device:R")
  (at 107.95 95.25 0)
  (unit 1)
  (exclude_from_sim no)
  (in_bom yes)
  (on_board yes)
  (dnp no)
  (fields_autoplaced yes)
  (property "Reference" "R15" (at 110.49 93.9799 0) (effects (font (size 1.27 1.27)) (justify left)))
  (property "Value" "22k" (at 110.49 96.5199 0) (effects (font (size 1.27 1.27)) (justify left)))
  (property "Footprint" "Resistor_SMD:R_0402_1005Metric" (at 106.172 95.25 90) (effects (font (size 1.27 1.27)) (hide yes)))
  (property "Datasheet" "~" (at 107.95 95.25 0) (effects (font (size 1.27 1.27)) (hide yes)))
  (property "Description" "1%" (at 107.95 95.25 0) (effects (font (size 1.27 1.27)) (hide yes)))
  (property "A.Nr_Mouser" "" (at 107.95 95.25 0) (effects (font (size 1.27 1.27)) (hide yes)))
  (property "A.Nr_Schukat" "" (at 107.95 95.25 0) (effects (font (size 1.27 1.27)) (hide yes)))
  (property "A.URL_Mouser" "" (at 107.95 95.25 0) (effects (font (size 1.27 1.27)) (hide yes)))
  (property "A.URL_Schukat" "" (at 107.95 95.25 0) (effects (font (size 1.27 1.27)) (hide yes)))
  (pin "2")
  (pin "1"))
 (symbol
  (lib_id "power:GND")
  (at 177.8 114.3 0)
  (unit 1)
  (exclude_from_sim no)
  (in_bom yes)
  (on_board yes)
  (dnp no)
  (fields_autoplaced yes)
  (property "Reference" "#PWR031" (at 177.8 120.65 0) (effects (font (size 1.27 1.27)) (hide yes)))
  (property "Value" "GND" (at 177.8 119.38 0) (effects (font (size 1.27 1.27))))
  (property "Footprint" "" (at 177.8 114.3 0) (effects (font (size 1.27 1.27)) (hide yes)))
  (property "Datasheet" "" (at 177.8 114.3 0) (effects (font (size 1.27 1.27)) (hide yes)))
  (property "Description" "Power symbol creates a global label with name \"GND\" , ground" (at 177.8 114.3 0) (effects (font (size 1.27 1.27)) (hide yes)))
  (pin "1"))
 (symbol
  (lib_id "Device:L")
  (at 194.31 57.15 90)
  (unit 1)
  (exclude_from_sim no)
  (in_bom yes)
  (on_board yes)
  (dnp no)
  (fields_autoplaced yes)
  (property "Reference" "L7" (at 194.31 52.07 90) (effects (font (size 1.27 1.27))))
  (property "Value" "3,9n" (at 194.31 54.61 90) (effects (font (size 1.27 1.27))))
  (property "Footprint" "Inductor_SMD:L_0402_1005Metric" (at 194.31 57.15 0) (effects (font (size 1.27 1.27)) (hide yes)))
  (property "Datasheet" "~" (at 194.31 57.15 0) (effects (font (size 1.27 1.27)) (hide yes)))
  (property "Description" "chip inductor +/- 5%" (at 194.31 57.15 0) (effects (font (size 1.27 1.27)) (hide yes)))
  (property "A.Nr_Mouser" "" (at 194.31 57.15 90) (effects (font (size 1.27 1.27)) (hide yes)))
  (property "A.Nr_Schukat" "" (at 194.31 57.15 90) (effects (font (size 1.27 1.27)) (hide yes)))
  (property "A.URL_Mouser" "" (at 194.31 57.15 90) (effects (font (size 1.27 1.27)) (hide yes)))
  (property "A.URL_Schukat" "" (at 194.31 57.15 90) (effects (font (size 1.27 1.27)) (hide yes)))
  (pin "1")
  (pin "2"))
 (symbol
  (lib_id "Device:L")
  (at 194.31 69.85 270)
  (unit 1)
  (exclude_from_sim no)
  (in_bom yes)
  (on_board yes)
  (dnp no)
  (property "Reference" "L8" (at 194.31 68.072 90) (effects (font (size 1.27 1.27))))
  (property "Value" "2,7n" (at 194.31 72.39 90) (effects (font (size 1.27 1.27))))
  (property "Footprint" "Inductor_SMD:L_0402_1005Metric" (at 194.31 69.85 0) (effects (font (size 1.27 1.27)) (hide yes)))
  (property "Datasheet" "~" (at 194.31 69.85 0) (effects (font (size 1.27 1.27)) (hide yes)))
  (property "Description" "chip inductor +/- 5%" (at 194.31 69.85 0) (effects (font (size 1.27 1.27)) (hide yes)))
  (property "A.Nr_Mouser" "" (at 194.31 69.85 90) (effects (font (size 1.27 1.27)) (hide yes)))
  (property "A.Nr_Schukat" "" (at 194.31 69.85 90) (effects (font (size 1.27 1.27)) (hide yes)))
  (property "A.URL_Mouser" "" (at 194.31 69.85 90) (effects (font (size 1.27 1.27)) (hide yes)))
  (property "A.URL_Schukat" "" (at 194.31 69.85 90) (effects (font (size 1.27 1.27)) (hide yes)))
  (pin "2")
  (pin "1"))
 (symbol
  (lib_id "Device:Crystal")
  (at 171.45 96.52 0)
  (unit 1)
  (exclude_from_sim no)
  (in_bom yes)
  (on_board yes)
  (dnp no)
  (fields_autoplaced yes)
  (property "Reference" "Y1" (at 171.45 88.9 0) (effects (font (size 1.27 1.27))))
  (property "Value" "16MHz +/-60ppm,CL=12pF" (at 171.45 91.44 0) (effects (font (size 1.27 1.27))))
  (property "Footprint" "Crystal:Crystal_SMD_HC49-SD" (at 171.45 96.52 0) (effects (font (size 1.27 1.27)) (hide yes)))
  (property "Datasheet" "~" (at 171.45 96.52 0) (effects (font (size 1.27 1.27)) (hide yes)))
  (property "Description" "Two pin crystal" (at 171.45 96.52 0) (effects (font (size 1.27 1.27)) (hide yes)))
  (property "A.Nr_Mouser" "" (at 171.45 96.52 0) (effects (font (size 1.27 1.27)) (hide yes)))
  (property "A.Nr_Schukat" "" (at 171.45 96.52 0) (effects (font (size 1.27 1.27)) (hide yes)))
  (property "A.URL_Mouser" "" (at 171.45 96.52 0) (effects (font (size 1.27 1.27)) (hide yes)))
  (property "A.URL_Schukat" "" (at 171.45 96.52 0) (effects (font (size 1.27 1.27)) (hide yes)))
  (pin "2")
  (pin "1"))
 (symbol
  (lib_id "power:GND")
  (at 101.6 69.85 0)
  (unit 1)
  (exclude_from_sim no)
  (in_bom yes)
  (on_board yes)
  (dnp no)
  (fields_autoplaced yes)
  (property "Reference" "#PWR022" (at 101.6 76.2 0) (effects (font (size 1.27 1.27)) (hide yes)))
  (property "Value" "GND" (at 101.6 74.93 0) (effects (font (size 1.27 1.27))))
  (property "Footprint" "" (at 101.6 69.85 0) (effects (font (size 1.27 1.27)) (hide yes)))
  (property "Datasheet" "" (at 101.6 69.85 0) (effects (font (size 1.27 1.27)) (hide yes)))
  (property "Description" "Power symbol creates a global label with name \"GND\" , ground" (at 101.6 69.85 0) (effects (font (size 1.27 1.27)) (hide yes)))
  (pin "1"))
 (symbol
  (lib_id "Device:L")
  (at 184.15 63.5 0)
  (unit 1)
  (exclude_from_sim no)
  (in_bom yes)
  (on_board yes)
  (dnp no)
  (fields_autoplaced yes)
  (property "Reference" "L6" (at 185.42 62.2299 0) (effects (font (size 1.27 1.27)) (justify left)))
  (property "Value" "8,2n" (at 185.42 64.7699 0) (effects (font (size 1.27 1.27)) (justify left)))
  (property "Footprint" "Inductor_SMD:L_0402_1005Metric" (at 184.15 63.5 0) (effects (font (size 1.27 1.27)) (hide yes)))
  (property "Datasheet" "~" (at 184.15 63.5 0) (effects (font (size 1.27 1.27)) (hide yes)))
  (property "Description" "chip inductor +/- 5%" (at 184.15 63.5 0) (effects (font (size 1.27 1.27)) (hide yes)))
  (property "A.Nr_Mouser" "" (at 184.15 63.5 0) (effects (font (size 1.27 1.27)) (hide yes)))
  (property "A.Nr_Schukat" "" (at 184.15 63.5 0) (effects (font (size 1.27 1.27)) (hide yes)))
  (property "A.URL_Mouser" "" (at 184.15 63.5 0) (effects (font (size 1.27 1.27)) (hide yes)))
  (property "A.URL_Schukat" "" (at 184.15 63.5 0) (effects (font (size 1.27 1.27)) (hide yes)))
  (pin "1")
  (pin "2"))
 (symbol
  (lib_id "power:GND")
  (at 217.17 68.58 0)
  (unit 1)
  (exclude_from_sim no)
  (in_bom yes)
  (on_board yes)
  (dnp no)
  (fields_autoplaced yes)
  (property "Reference" "#PWR019" (at 217.17 74.93 0) (effects (font (size 1.27 1.27)) (hide yes)))
  (property "Value" "GND" (at 217.17 73.66 0) (effects (font (size 1.27 1.27))))
  (property "Footprint" "" (at 217.17 68.58 0) (effects (font (size 1.27 1.27)) (hide yes)))
  (property "Datasheet" "" (at 217.17 68.58 0) (effects (font (size 1.27 1.27)) (hide yes)))
  (property "Description" "Power symbol creates a global label with name \"GND\" , ground" (at 217.17 68.58 0) (effects (font (size 1.27 1.27)) (hide yes)))
  (pin "1"))
 (symbol
  (lib_id "Device:C")
  (at 165.1 109.22 0)
  (unit 1)
  (exclude_from_sim no)
  (in_bom yes)
  (on_board yes)
  (dnp no)
  (property "Reference" "C29" (at 157.988 107.95 0) (effects (font (size 1.27 1.27)) (justify left)))
  (property "Value" "22n" (at 157.988 110.49 0) (effects (font (size 1.27 1.27)) (justify left)))
  (property "Footprint" "Capacitor_SMD:C_0402_1005Metric" (at 166.0652 113.03 0) (effects (font (size 1.27 1.27)) (hide yes)))
  (property "Datasheet" "~" (at 165.1 109.22 0) (effects (font (size 1.27 1.27)) (hide yes)))
  (property "Description" "NPO, +/- 2%" (at 165.1 109.22 0) (effects (font (size 1.27 1.27)) (hide yes)))
  (property "A.Nr_Mouser" "" (at 165.1 109.22 0) (effects (font (size 1.27 1.27)) (hide yes)))
  (property "A.Nr_Schukat" "" (at 165.1 109.22 0) (effects (font (size 1.27 1.27)) (hide yes)))
  (property "A.URL_Mouser" "" (at 165.1 109.22 0) (effects (font (size 1.27 1.27)) (hide yes)))
  (property "A.URL_Schukat" "" (at 165.1 109.22 0) (effects (font (size 1.27 1.27)) (hide yes)))
  (pin "2")
  (pin "1")))
